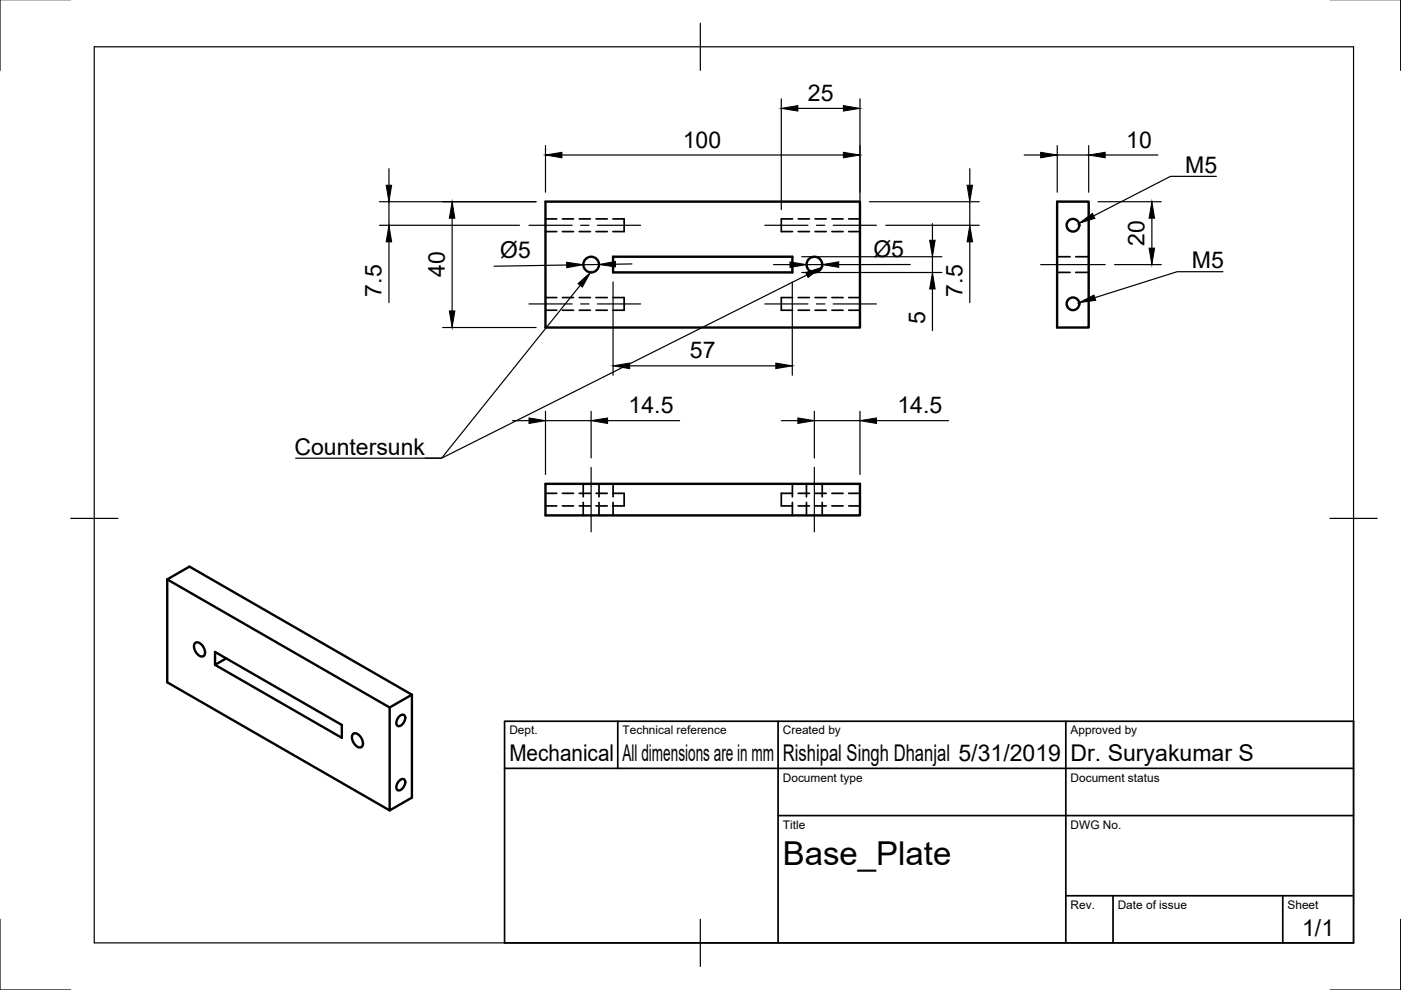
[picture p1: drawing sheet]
<svg xmlns="http://www.w3.org/2000/svg" width="297mm" height="210mm" viewBox="0 0 297 210" stroke-linecap="round" stroke-linejoin="round" font-family="sans-serif">
<!-- layer: Hidden -->
<g fill="none" stroke="#000" stroke-width=".36">
<path d="M115.7 46.4h2.3M115.7 49.1h2.3M119.2 46.4h2.4M119.2 49.1h2.4M122.8 46.4h2.4M122.8 49.1h2.4M126.4 46.4h2.4M126.4 49.1h2.4M129.9 46.4h2.4v2.7h-2.4M168 46.4h-2.3v2.7h2.3M169.2 46.4h2.4M169.2 49.1h2.4"/>
<path d="M172.8 46.4h2.4M172.8 49.1h2.4M176.4 46.4h2.4M176.4 49.1h2.4M179.9 46.4h2.4M179.9 49.1h2.4M224.1 57.8h2.8M224.1 54.4h2.8M228.1 57.8h2.7M228.1 54.4h2.7M115.7 63.1h2.3M115.7 65.8h2.3"/>
<path d="M119.2 63.1h2.4M119.2 65.8h2.4M122.8 63.1h2.4M122.8 65.8h2.4M126.4 63.1h2.4M126.4 65.8h2.4M129.9 63.1h2.4v2.7h-2.4M168 63.1h-2.3v2.7h2.3M169.2 63.1h2.4M169.2 65.8h2.4M172.8 63.1h2.4M172.8 65.8h2.4"/>
<path d="M176.4 63.1h2.4M176.4 65.8h2.4M179.9 63.1h2.4M179.9 65.8h2.4M115.7 104.6h2.3M115.7 107.3h2.3M119.2 104.6h2.4M119.2 107.3h2.4M122.8 104.6h2.4M122.8 107.3h2.4M123.7 102.6v2.7M123.7 106.5v2.8"/>
<path d="M126.4 104.6h2.4M126.4 107.3h2.4M127 102.6v2.7M127 106.5v2.8M129.9 104.6h2.4v2.7h-2.4M130 102.6v2.7M130 106.5v2.8M168 102.6v2.7M168 106.5v2.8M168 104.6h-2.3v2.7h2.3M169.2 104.6h2.4M169.2 107.3h2.4"/>
<path d="M171 102.6v2.7M171 106.5v2.8M172.8 104.6h2.4M172.8 107.3h2.4M174.3 102.6v2.7M174.3 106.5v2.8M176.4 104.6h2.4M176.4 107.3h2.4M179.9 104.6h2.4M179.9 107.3h2.4"/>
</g>
<!-- layer: Visible -->
<g fill="none" stroke="#000" stroke-width=".51">
<path d="M115.7 42.7h66.6v26.7h-66.6zM130 54.4h38v3.4h-38zM224.1 42.7h6.7v26.7h-6.7zM115.7 102.6h66.6v6.7h-66.6zM35.5 122.8l47.1 27.2 4.7-2.7M41.4 136.3a1.43 1.43 0 0 1 1.9 1.1 1.27 1.27 0 0 1-.3 1.8 2.05 2.05 0 0 1-1.6-2.9zM48 139.6l-2.4 1.4v-2.8l26.9 15.5v2.7l-26.9-15.4M74.8 155.6a1.43 1.43 0 0 1 1.9 1.1 1.27 1.27 0 0 1-.2 1.8 2.05 2.05 0 0 1-1.7-2.9zM82.6 150v21.8l4.7-2.7v-21.8l-47.1-27.2-4.7 2.7v21.9l47.1 27.1M84.7 151.9a.69 .69 0 0 1 1.1-.1 1.65 1.65 0 0 1-1.5 2.1 1.52 1.52 0 0 1 .4-2zM84.7 165.5a.69 .69 0 0 1 1.1-.1 1.65 1.65 0 0 1-1.5 2.1 1.52 1.52 0 0 1 .4-2z"/>
<circle cx="125.3" cy="56.1" r="1.66"/>
<circle cx="172.7" cy="56.1" r="1.66"/>
<circle cx="227.5" cy="47.8" r="1.34"/>
<circle cx="227.5" cy="64.4" r="1.34"/>
</g>
<!-- layer: Border -->
<path d="M0 -.1v15M297 -.1v15M20 9.9h267v190h-267zM148.5 4.9v10M15 109.9h10M282 109.9h10M0 194.9v15h15M148.5 194.9v10M297 194.9v15h-15" fill="none" stroke="#000" stroke-width=".25"/>
<!-- layer: TitleBlock -->
<path d="M107 152.9h180v47h-180zM131 152.9v10M165 152.9v47M226 152.9v47M107 162.9h180M165 172.9h122M226 189.9h61M236 189.9v10M272 189.9v10" fill="none" stroke="#000" stroke-width=".36"/>
<!-- layer: Dimensions -->
<g fill="none" stroke="#000" stroke-width=".25">
<path d="M82.5 35.8v3.5M115.7 30.9v9.9M119.1 32.9h59.7M165.7 21v23.4M169.2 23h9.6M182.3 21v23.4M205.6 35.8v3.5M217.1 32.9h3.5M224.2 32.9h6.6M224.2 30.9v9.9M230.8 30.9v9.9M234.3 32.9h11.2"/>
<path d="M80.5 42.8h33.2M80.5 47.8h29.7M82.5 42.8v5M82.5 51.3v12.8M95.9 46.3v19.6M120.2 56.2l-15.4 .2M127 56.1h-3.3M130 59.8v19.8M134 56h-3.5M164 56.1h3.5M168 59.8v19.8M170 54.4h29.7"/>
<path d="M170 57.8h29.7M171 56.1h3.3M184.3 42.8h23.3M187.8 47.8h19.8M193 56.1h-15.2M197.7 47.4v3.5M197.7 54.4v3.4M205.6 42.8v5M205.6 51.3v12.8M232.8 42.8h13.4M236.3 56.1h9.9M244.2 46.3v6.3"/>
<path d="M93.9 69.4h19.8M133.5 77.6h31M197.7 61.3v8.8M108.6 89.2h3.6M115.7 87.2v13.4M115.7 89.2h9.6M125.3 87.2v9.9M128.8 89.2h15.3M165.7 89.2h3.5M172.7 87.2v9.9M172.7 89.2h9.6M182.3 87.2v13.4"/>
<path d="M185.8 89.2h15.3"/>
</g>
<g fill="#000" stroke="#000" stroke-width=".21">
<path d="M81.9 39.3h1.1l-.5 3.5zM115.7 32.9l3.4-.6v1.2zM165.7 23l3.5-.6v1.2zM178.8 32.3l3.5 .6-3.5 .6zM178.8 22.4l3.5 .6-3.5 .6zM205 39.3h1.2l-.6 3.5zM220.6 32.3l3.6 .6-3.6 .6zM230.8 32.9l3.5-.6v1.2zM82.5 47.8l.5 3.5h-1.1zM95.9 42.8l.5 3.5h-1.1zM120.1 55.6l3.6 .5-3.5 .7zM127 56.1l3.5-.7v1.2z"/>
<path d="M167.5 55.5l3.5 .6-3.5 .6zM174.3 56.1l3.5-.6v1.2zM197.1 50.9h1.2l-.6 3.5zM205.6 47.8l.6 3.5h-1.2zM244.2 42.8l.6 3.5h-1.2zM243.6 52.6h1.2l-.6 3.5zM95.3 65.9h1.1l-.5 3.5zM130 77.6l3.5-.6v1.2zM164.5 77l3.5 .6-3.5 .6zM197.7 57.8l.6 3.5h-1.2zM112.2 88.6l3.5 .6-3.5 .6zM125.3 89.2l3.5-.6v1.2z"/>
<path d="M169.2 88.6l3.5 .6-3.5 .6zM182.3 89.2l3.5-.6v1.2z"/>
</g>
<!-- layer: Center Lines -->
<g fill="none" stroke="#000" stroke-width=".25">
<path d="M112.2 47.8h9.1M123.1 47.8h1.8M126.7 47.8h9.1M162.2 47.8h9.1M173.1 47.8h1.8M176.7 47.8h9.1M220.6 56.1h13.7M112.2 64.4h9.1M123.1 64.4h1.8M126.7 64.4h9.1M162.2 64.4h9.1M173.1 64.4h1.8"/>
<path d="M176.7 64.4h9.1M125.3 99.1v13.7M172.7 99.1v13.7"/>
</g>
<!-- layer: Annotations -->
<path d="M170.8 57.8l3.4-1.1-2.9 2.1zM228.7 47.4l2.9-2.2 .5 1.1zM122.6 60.1l2.6-2.3-1.7 3.1zM228.8 64.2l3.1-1.6 .4 1.1z" fill="#000" stroke="#000" stroke-width=".21"/>
<path d="M257.9 37.4h-9.7l-16.3 8.4M171.1 58.3l-77.5 38.8h-30.9M259.3 57.6h-9.7l-17.5 5.5M123 60.5l-29.4 36.6h-3.5" fill="none" stroke="#000" stroke-width=".25"/>
<text font-size="7" x="166" y="183.4">Base_Plate</text>
<g font-size="4.9">
<text x="171.3" y="21.4">25</text>
<text x="144.8" y="31.3">100</text>
<text x="238.8" y="31.3">10</text>
<text x="251.3" y="36.7">M5</text>
<text x="242.7" y="52.1" transform="rotate(-90 242.7 52.1)">20</text>
<text x="94.3" y="58.7" transform="rotate(-90 94.3 58.7)">40</text>
<text x="106" y="54.8" transform="rotate(-1 106 54.8)">Ø5</text>
<text x="185.2" y="54.5">Ø5</text>
<text x="252.7" y="56.9">M5</text>
<text x="80.9" y="62.9" transform="rotate(-90 80.9 62.9)">7.5</text>
<text x="204.1" y="62.9" transform="rotate(-90 204.1 62.9)">7.5</text>
<text x="196.1" y="68.8" transform="rotate(-90 196.1 68.8)">5</text>
<text x="146.3" y="76">57</text>
<text x="133.3" y="87.6">14.5</text>
<text x="190.3" y="87.6">14.5</text>
<text x="62.4" y="96.4">Countersunk</text>
<text x="108" y="161.4">Mechanical</text>
<text x="132" y="161.4">All dimensions are in mm</text>
<text x="166" y="161.4">Rishipal Singh Dhanjal 5/31/2019</text>
<text x="227" y="161.4">Dr. Suryakumar S</text>
<text x="276.1" y="198.6">1/1</text>
</g>
<g font-size="2.5">
<text x="108" y="155.7">Dept.</text>
<text x="132" y="155.7">Technical reference</text>
<text x="166" y="155.7">Created by</text>
<text x="227" y="155.7">Approved by</text>
<text x="166" y="165.7">Document type</text>
<text x="227" y="165.7">Document status</text>
<text x="166" y="175.7">Title</text>
<text x="227" y="175.7">DWG No.</text>
<text x="227" y="192.7">Rev.</text>
<text x="237" y="192.7">Date of issue</text>
<text x="273" y="192.7">Sheet</text>
</g>
</svg>
